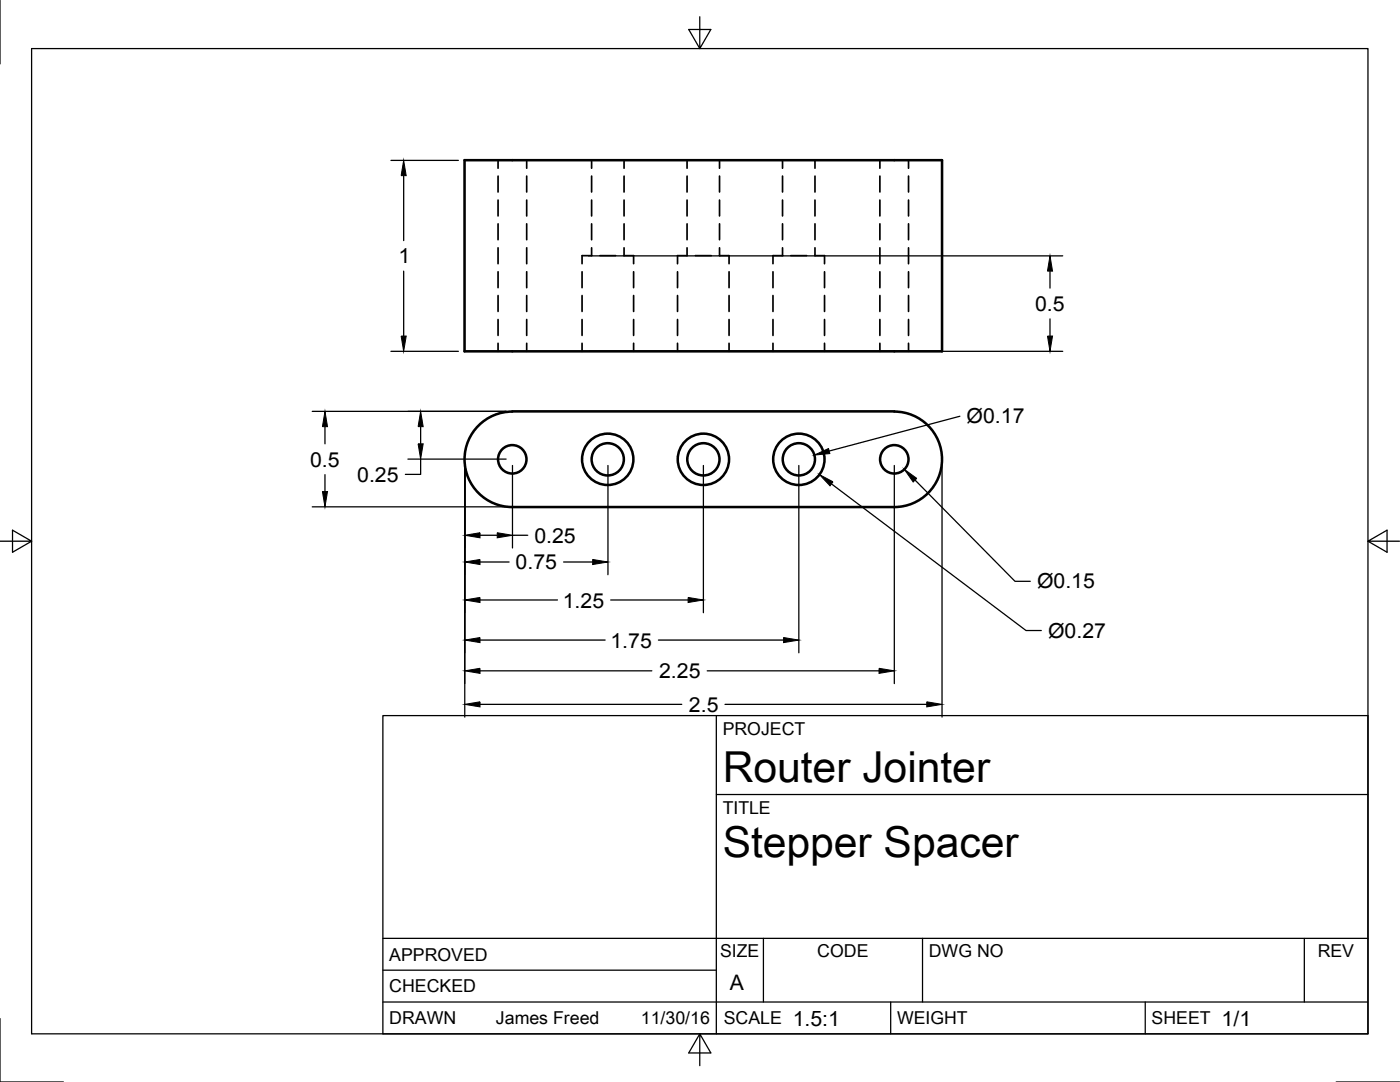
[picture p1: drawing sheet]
<svg xmlns="http://www.w3.org/2000/svg" width="279mm" height="216mm" viewBox="0 0 279 216" stroke-linecap="round" stroke-linejoin="round" font-family="sans-serif">
<g fill="none" stroke="#000" stroke-width=".51">
<path d="M92.7 32h95.3v38.1h-95.3zM102.2 82.1a9.5 9.5 0 0 0-9.5 9.6 9.5 9.5 0 0 0 9.5 9.5h76.3a9.5 9.5 0 0 0 9.5-9.5 9.5 9.5 0 0 0-9.5-9.6M102.2 82.1h76.3"/>
<circle cx="102.2" cy="91.7" r="2.84"/>
<circle cx="121.3" cy="91.7" r="5.1"/>
<circle cx="121.3" cy="91.7" r="3.2"/>
<circle cx="140.4" cy="91.7" r="5.1"/>
<circle cx="140.4" cy="91.7" r="3.2"/>
<circle cx="159.4" cy="91.7" r="5.1"/>
<circle cx="159.4" cy="91.7" r="3.2"/>
<circle cx="178.5" cy="91.7" r="2.84"/>
</g>
<g fill="none" stroke="#000" stroke-width=".34">
<path d="M99.4 32v1.6M99.4 35.1v3.2M99.4 39.9v3.2M105.1 32v1.6M105.1 35.1v3.2M105.1 39.9v3.2M118.1 32v1.6M118.1 35.1v3.2M118.1 39.9v3.2M124.5 32v1.6M124.5 35.1v3.2M124.5 39.9v3.2"/>
<path d="M137.1 32v1.6M137.1 35.1v3.2M137.1 39.9v3.2M143.6 32v1.6M143.6 35.1v3.2M143.6 39.9v3.2M156.2 32v1.6M156.2 35.1v3.2M156.2 39.9v3.2M162.6 32v1.6M162.6 35.1v3.2M162.6 39.9v3.2"/>
<path d="M175.6 32v1.6M175.6 35.1v3.2M175.6 39.9v3.2M181.3 32v1.6M181.3 35.1v3.2M181.3 39.9v3.2M99.4 44.7v3.1M99.4 49.4v3.2M99.4 54.2v3.2M99.4 59v3.1M105.1 44.7v3.1M105.1 49.4v3.2"/>
<path d="M105.1 54.2v3.2M105.1 59v3.1M116.2 54.2v3.2M116.2 59v3.1M118.1 44.7v3.1M118.1 49.4v1.6M118.1 51h-1.9v1.6M119.7 51h3.2M124.5 51h1.9v1.6M124.5 44.7v3.1M124.5 49.4v1.6M126.4 54.2v3.2"/>
<path d="M126.4 59v3.1M135.2 54.2v3.2M135.2 59v3.1M137.1 44.7v3.1M137.1 49.4v1.6M137.2 51h-2v1.6M138.8 51h3.1M143.6 51h1.9v1.6M143.6 44.7v3.1M143.6 49.4v1.6M145.5 54.2v3.2M145.5 59v3.1"/>
<path d="M154.3 54.2v3.2M154.3 59v3.1M156.2 44.7v3.1M156.2 49.4v1.6M156.3 51h-2v1.6M157.8 51h3.2M162.6 51h1.9v1.6M162.6 44.7v3.1M162.6 49.4v1.6M164.5 54.2v3.2M164.5 59v3.1M175.6 44.7v3.1"/>
<path d="M175.6 49.4v3.2M175.6 54.2v3.2M175.6 59v3.1M181.3 44.7v3.1M181.3 49.4v3.2M181.3 54.2v3.2M181.3 59v3.1M99.4 63.8v3.1M99.4 68.5v1.6M105.1 63.8v3.1M105.1 68.5v1.6M116.2 63.8v3.1"/>
<path d="M116.2 68.5v1.6M126.4 63.8v3.1M126.4 68.5v1.6M135.2 63.8v3.1M135.2 68.5v1.6M145.5 63.8v3.1M145.5 68.5v1.6M154.3 63.8v3.1M154.3 68.5v1.6M164.5 63.8v3.1M164.5 68.5v1.6M175.6 63.8v3.1"/>
<path d="M175.6 68.5v1.6M181.3 63.8v3.1M181.3 68.5v1.6"/>
</g>
<g fill="none" stroke="#000" stroke-width=".25">
<path d="M0 .1v12.6M6.3 9.7h266.7v196.6h-266.7zM139.7 3.3v6.4l2.2-3.8h-4.4l2.2 3.8M78 32h13.5M80.6 35.1v12.9M80.6 54.1v13M117.4 51.1h94.7M209.5 54.1v3.4M78 70.1h13.5M117.4 70.1h94.7M209.5 63.6v3.5M62.3 82.1h38.7"/>
<path d="M64.9 85.1v3.5M64.9 94.7v3.4M81.4 91.6h19.6M83.9 91.6v3.1h-3M83.9 85.1v3.5M92.8 92.9v50.2M102.3 92.9v16.4M121.3 92.9v21.8M140.4 92.9v29.4M159.4 92.9v37.4M165.9 96.6l38.9 29.2h3M178.5 92.9v43.5"/>
<path d="M182.6 95.8l20 20.2h3M188 92.9v50.2M191.6 83.1l-26.1 6.9M0 108h6.3l-3.8-2.2v4.4l3.8-2.2M62.3 101.1h38.7M95.8 106.8h3.4M95.8 112.1h5.8M95.8 119.7h15.5M102.3 106.8h3M112.5 112.1h5.8M121.9 119.7h15.4M273 108l3.8 2.2v-4.4l-3.8 2.2h6.3"/>
<path d="M95.8 127.7h25M95.8 133.9h34.3M131.4 127.7h25M141.1 133.9h34.3M76.4 142.8h196.6v63.5h-196.6zM95.8 140.5h40.3M143 158.5h130M143 142.8v63.5M144.7 140.5h40.3M76.4 199.9h196.6M76.4 193.6h66.6M76.4 187.2h196.6"/>
<path d="M152.4 187.2v12.7M177.8 199.9v6.4M184.1 187.2v12.7M228.6 199.9v6.4M260.3 187.2v12.7M0 203.2v12.7h12.7M139.7 206.3l-2.2 3.8h4.4l-2.2-3.8v6.3M266.7 215.9h12.6"/>
</g>
<g fill="#000" stroke="#000" stroke-width=".2">
<path d="M80.6 32l.5 3.1h-1zM209.5 51.1l.6 3h-1.1zM80.1 67.1h1l-.5 3zM209 67.1h1.1l-.6 3zM64.9 82.1l.5 3h-1.1zM64.3 98.1h1.1l-.5 3zM83.9 82.1l.6 3h-1.1zM83.4 88.6h1.1l-.6 3zM162.5 90.8l2.9-1.3 .2 1zM163.5 94.7l2.7 1.4-.5 .8zM180.5 93.6l2.5 1.9-.8 .7zM92.8 106.8l3-.5v1z"/>
<path d="M92.8 112.1l3-.5v1zM92.8 119.7l3-.5v1zM99.2 106.3l3.1 .5-3.1 .5zM118.3 111.6l3 .5-3 .5zM137.3 119.2l3.1 .5-3.1 .5zM92.8 127.7l3-.5v1zM92.8 133.9l3-.5v1zM156.4 127.2l3 .5-3 .5zM175.4 133.4l3.1 .5-3.1 .5zM92.8 140.5l3-.5v1.1zM185 140l3 .5-3 .6z"/>
</g>
<g font-size="8.5">
<text x="144.2" y="156">Router Jointer</text>
<text x="144.2" y="171">Stepper Spacer</text>
</g>
<g font-size="4.3">
<text x="145.7" y="197.5">A</text>
<text x="158.2" y="204.6">1.5:1</text>
<text x="243.8" y="204.6">1/1</text>
</g>
<g font-size="4.1">
<text x="79.5" y="52.6">1</text>
<text x="206.6" y="62.1">0.5</text>
<text x="192.9" y="84.5">Ø0.17</text>
<text x="61.9" y="93.1">0.5</text>
<text x="71.3" y="96.2">0.25</text>
<text x="102.9" y="113.6">0.75</text>
<text x="106.6" y="108.3">0.25</text>
<text x="207" y="117.4">Ø0.15</text>
<text x="112.3" y="121.2">1.25</text>
<text x="121.8" y="129.2">1.75</text>
<text x="209.2" y="127.2">Ø0.27</text>
<text x="131.5" y="135.4">2.25</text>
<text x="137.5" y="142">2.5</text>
</g>
<g font-size="3.5">
<text x="144.2" y="146.6">PROJECT</text>
<text x="144.2" y="162.3">TITLE</text>
<text x="77.7" y="191.7">APPROVED</text>
<text x="143.7" y="191.1">SIZE</text>
<text x="163.1" y="191.1">CODE</text>
<text x="185.4" y="191.1">DWG NO</text>
<text x="263" y="191.1">REV</text>
<text x="77.7" y="198">CHECKED</text>
<text x="77.7" y="204.4">DRAWN</text>
<text x="99" y="204.4">James Freed</text>
<text x="127.9" y="204.4">11/30/16</text>
<text x="144.4" y="204.4">SCALE</text>
<text x="179" y="204.4">WEIGHT</text>
<text x="229.8" y="204.4">SHEET</text>
</g>
</svg>
